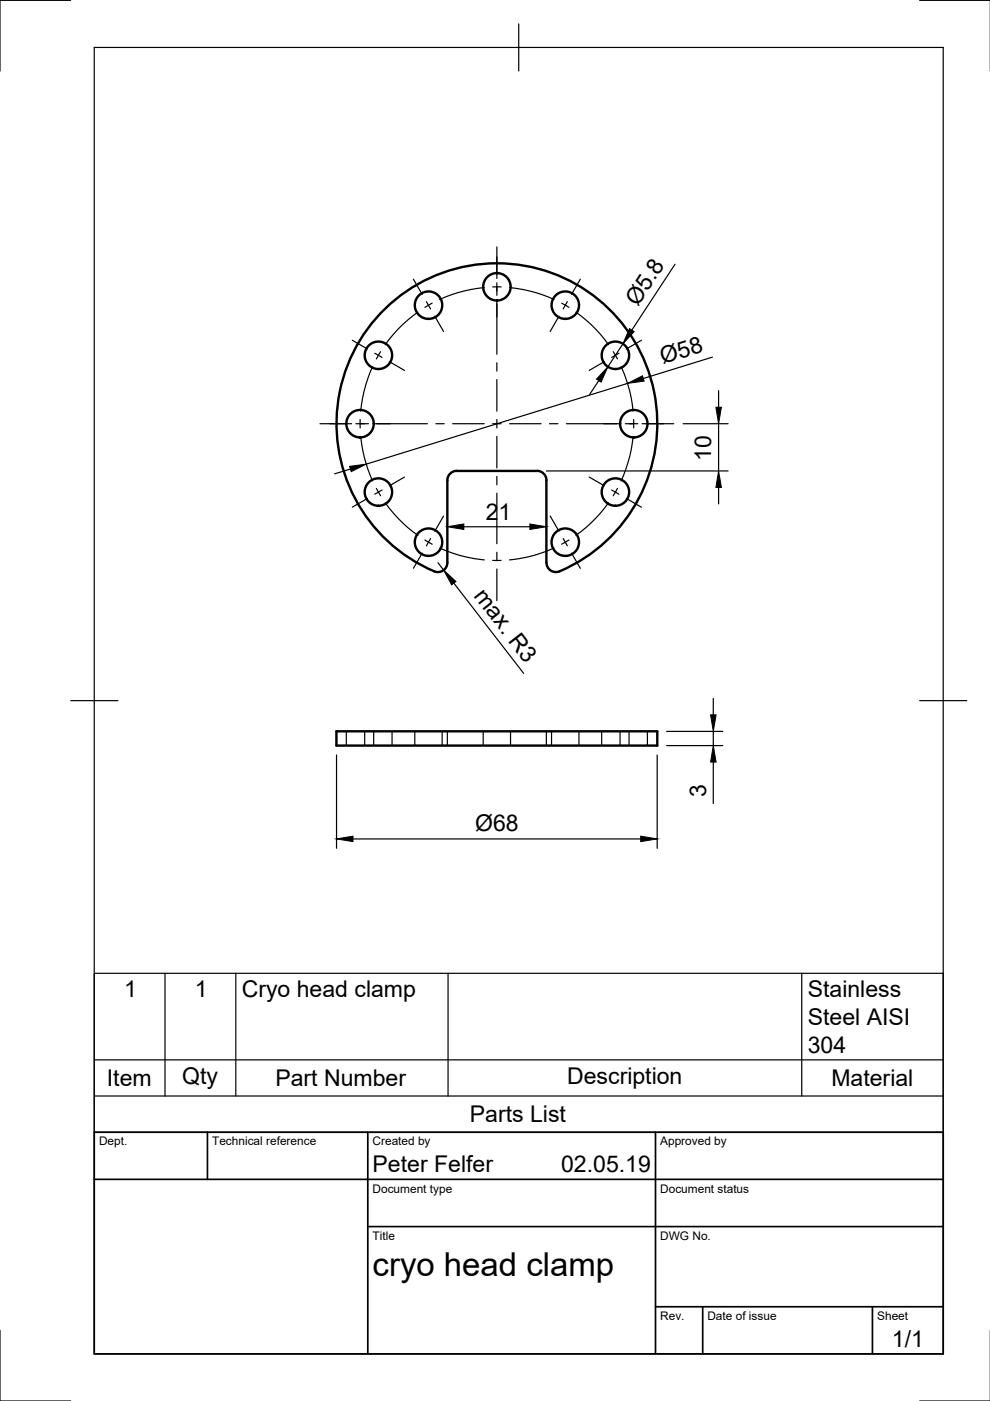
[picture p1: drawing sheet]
<svg xmlns="http://www.w3.org/2000/svg" width="210mm" height="297mm" viewBox="0 0 210 297" stroke-linecap="round" stroke-linejoin="round" font-family="sans-serif">
<!-- layer: Visible -->
<g fill="none" stroke="#000" stroke-width=".51">
<path d="M96.8 99.9h17.1M113.9 99.8a1.96 1.96 0 0 1 1.9 2l.1 17.5a1.99 1.99 0 0 0 2.7 1.8 34 34 0 0 0 13.7-52.1 34 34 0 0 0-53.9 .2 34 34 0 0 0 14 52.1 2 2 0 0 0 2.4-2v-17.5a2 2 0 0 1 2-2M71.3 155.1h68.1v3h-68.1z"/>
<circle cx="80.2" cy="75.3" r="2.91"/>
<circle cx="90.9" cy="64.7" r="2.91"/>
<circle cx="105.4" cy="60.8" r="2.91"/>
<circle cx="119.9" cy="64.7" r="2.91"/>
<circle cx="130.5" cy="75.3" r="2.91"/>
<circle cx="76.3" cy="89.8" r="2.91"/>
<circle cx="134.4" cy="89.8" r="2.91"/>
<circle cx="80.2" cy="104.3" r="2.91"/>
<circle cx="90.9" cy="115" r="2.91"/>
<circle cx="119.9" cy="115" r="2.91"/>
<circle cx="130.5" cy="104.3" r="2.91"/>
</g>
<!-- layer: Hidden -->
<g fill="none" stroke="#000" stroke-width=".25">
<path d="M73.4 155.1v3M77.3 155.1v3M79.2 155.1v3M83.1 155.1v3M87.9 155.1v3M93.7 155.1v3M94.8 155.1v3M102.4 155.1v3M108.2 155.1v3M115.8 155.1v3M116.9 155.1v3M122.7 155.1v3"/>
<path d="M127.6 155.1v3M131.5 155.1v3M133.4 155.1v3M137.3 155.1v3"/>
</g>
<!-- layer: Border -->
<path d="M15 .1h-15v15M20 10.1h180v276.9h-180zM110 5.1v10M195 .1h15M15 148.6h10M195 148.6h10M0 282.1v14.9h15M195 297h15" fill="none" stroke="#000" stroke-width=".25"/>
<!-- layer: TitleBlock -->
<path d="M20 240.1h180v46.9h-180zM20 250h180M44 240.1v9.9M78 240.1v46.9M139 240.1v46.9M78 260.1h122M139 277.1h61M149 277.1v9.9M185 277.1v9.9" fill="none" stroke="#000" stroke-width=".36"/>
<!-- layer: Smart Centers -->
<g fill="none" stroke="#000" stroke-width=".25">
<path d="M87.7 59.2l1.8 3.2M105.3 52.4v6.6M105.3 60v2.6M123 59.2l-1.8 3.2M74.7 72.1l3.2 1.9M79 77.7l-1.5 4-.6 2.7-.4 2.8M79.5 74.9l1.5 .9M80.7 74.6l-.9 1.5M82.5 76.7l3.3 1.8M88.6 66.2l-2.2 1.7-2.1 1.9-2.6 3.3M90.4 64l.9 1.5M91.6 64.3l-1.5 .9"/>
<path d="M92.2 67l1.8 3.3M102.7 61l-2.8 .4-2.7 .6-4 1.5M104.5 60.8h1.7M105.3 63.5v11.6M105.3 76.9v1.8M108 61l2.8 .4 2.7 .6 4 1.5M118.5 67l-1.9 3.3M119.1 64.3l1.5 .9M120.3 64l-.9 1.5M122.1 66.2l2.2 1.7 2 1.9 2.7 3.3M128.1 76.7l-3.2 1.8M130 74.6l.9 1.5"/>
<path d="M131.2 74.9l-1.5 .9M131.7 77.7l1 2.6 .8 2.7 .7 4.2M136 72.1l-3.2 1.9M67.8 89.8h6.7M75.5 89.8h2.6M76.4 88.9v1.8M76.5 92.5l.4 2.8 .6 2.7 1.5 4M79 89.8h11.6M92.4 89.8h1.8M96 89.8h6.7M104.5 89.8h1.7M105.3 80.5v6.7"/>
<path d="M105.3 88.9v1.8M105.3 92.5v6.7M108 89.8h6.7M116.5 89.8h1.8M120.1 89.8h11.6M132.6 89.8h2.6M134.2 92.5l-.7 4.2-.8 2.7-1 2.6M134.4 88.9v1.8M136.1 89.8h6.8M77.9 105.7l-3.2 1.8M79.8 103.6l.9 1.5M81 103.9l-1.5 .9"/>
<path d="M81.7 106.6l1.7 2.2 1.9 2 3.3 2.7M85.8 101.1l-3.3 1.9M89.5 117.3l-1.8 3.2M90.1 114.5l1.5 .9M91.3 114.2l-.9 1.5M93.2 116.2a28.6 28.6 0 0 0 9.5 2.5M94 109.4l-1.8 3.2M104.5 118.8h1.7M105.3 101v1.8M105.3 104.6v10.7M105.3 117.1v1.8M116.6 109.4l1.9 3.2"/>
<path d="M117.5 116.2a28.6 28.6 0 0 1-9.5 2.5M119.4 114.2l.9 1.5M120.6 114.5l-1.5 .9M121.2 117.3l1.8 3.2M124.9 101.1l3.2 1.9M129 106.6l-2.7 3.2-2 2-2.2 1.7M129.7 103.9l1.5 .9M130.9 103.6l-.9 1.5M132.8 105.7l3.2 1.8M105.3 120.6v6.7"/>
</g>
<!-- layer: FD_Dimensions -->
<g fill="none" stroke="#000" stroke-width=".25">
<path d="M143.1 56l-9.1 14M132.1 72.9l-3.2 4.9M151 75.7l-14.6 4.5M74.3 99.4l-3.3 1.1M115.8 99.9h38.6M127 80.7l-2 2.9M133.1 81.3l-55.5 17.1M144.8 89.8h9.6M152.4 82.8v3.5M152.4 89.8v10.1M92.9 119.3l1.2 1.6M98.3 111.7h14.1"/>
<path d="M152.4 103.3v3.5M96.2 123.6l14.8 19.2M141.4 155.1h11.8M141.4 158.1h11.8M151.2 148.1v3.5M151.2 155.1v3M71.4 160.1v19.8M74.8 177.9h61M139.3 160.1v19.8M151.2 161.6v8.8"/>
</g>
<g fill="#000" stroke="#000" stroke-width=".21">
<path d="M133.5 69.7l1 .6-2.4 2.6zM133.1 81.3l3.1-1.6 .4 1.1zM74.1 98.9l3.5-.5-3.1 1.6zM128.9 77.8l-1.5 3.2-.9-.6zM151.8 86.3h1.2l-.6 3.5zM94.8 111.7l3.5-.6v1.2zM112.4 111.1l3.4 .6-3.4 .6zM152.4 99.9l.6 3.4h-1.2zM94.1 120.9l2.6 2.4-.9 .7zM150.7 151.6h1.1l-.6 3.5zM71.4 177.9l3.4-.6v1.1zM135.8 177.3l3.5 .6-3.5 .5z"/>
<path d="M151.2 158.1l.6 3.5h-1.1z"/>
</g>
<!-- layer: Parts Lists -->
<path d="M20 206.4h180v33.7h-180zM35 206.4v26M50 206.4v26M95 206.4v26M170 206.4v26M20 232.4h180M20 224.7h180" fill="none" stroke="#000" stroke-width=".25"/>
<text font-size="7" x="79" y="270.6">cryo head clamp</text>
<g font-size="4.9">
<text x="135.2" y="65.1" transform="rotate(-57 135.2 65.1)">Ø5.8</text>
<text x="140.5" y="77.3" transform="rotate(-17 140.5 77.3)">Ø58</text>
<text x="150.8" y="97.7" transform="rotate(-90 150.8 97.7)">10</text>
<text x="103" y="110.2">21</text>
<text x="100.3" y="126.4" transform="rotate(52 100.3 126.4)">max. R3</text>
<text x="149.7" y="169.1" transform="rotate(-90 149.7 169.1)">3</text>
<text x="100.7" y="176.2">Ø68</text>
<text x="26.3" y="211.4">1</text>
<text x="41.3" y="211.4">1</text>
<text x="51.2" y="211.4">Cryo head clamp</text>
<text x="171.3" y="211.4">Stainless</text>
<text x="171.3" y="217.3">Steel AISI</text>
<text x="171.3" y="223.2">304</text>
<text x="22.7" y="230.3">Item</text>
<text x="38.6" y="229.8">Qty</text>
<text x="58.4" y="230.3">Part Number</text>
<text x="120.2" y="229.8">Description</text>
<text x="176.3" y="230.3">Material</text>
<text x="99.6" y="237.9">Parts List</text>
<text x="79" y="248.5">Peter Felfer</text>
<text x="119" y="248.5">02.05.19</text>
<text x="189.1" y="285.7">1/1</text>
</g>
<g font-size="2.5">
<text x="21" y="242.9">Dept.</text>
<text x="45" y="242.9">Technical reference</text>
<text x="79" y="242.9">Created by</text>
<text x="140" y="242.9">Approved by</text>
<text x="79" y="252.8">Document type</text>
<text x="140" y="252.8">Document status</text>
<text x="79" y="262.9">Title</text>
<text x="140" y="262.9">DWG No.</text>
<text x="140" y="279.9">Rev.</text>
<text x="150" y="279.9">Date of issue</text>
<text x="186" y="279.9">Sheet</text>
</g>
</svg>
